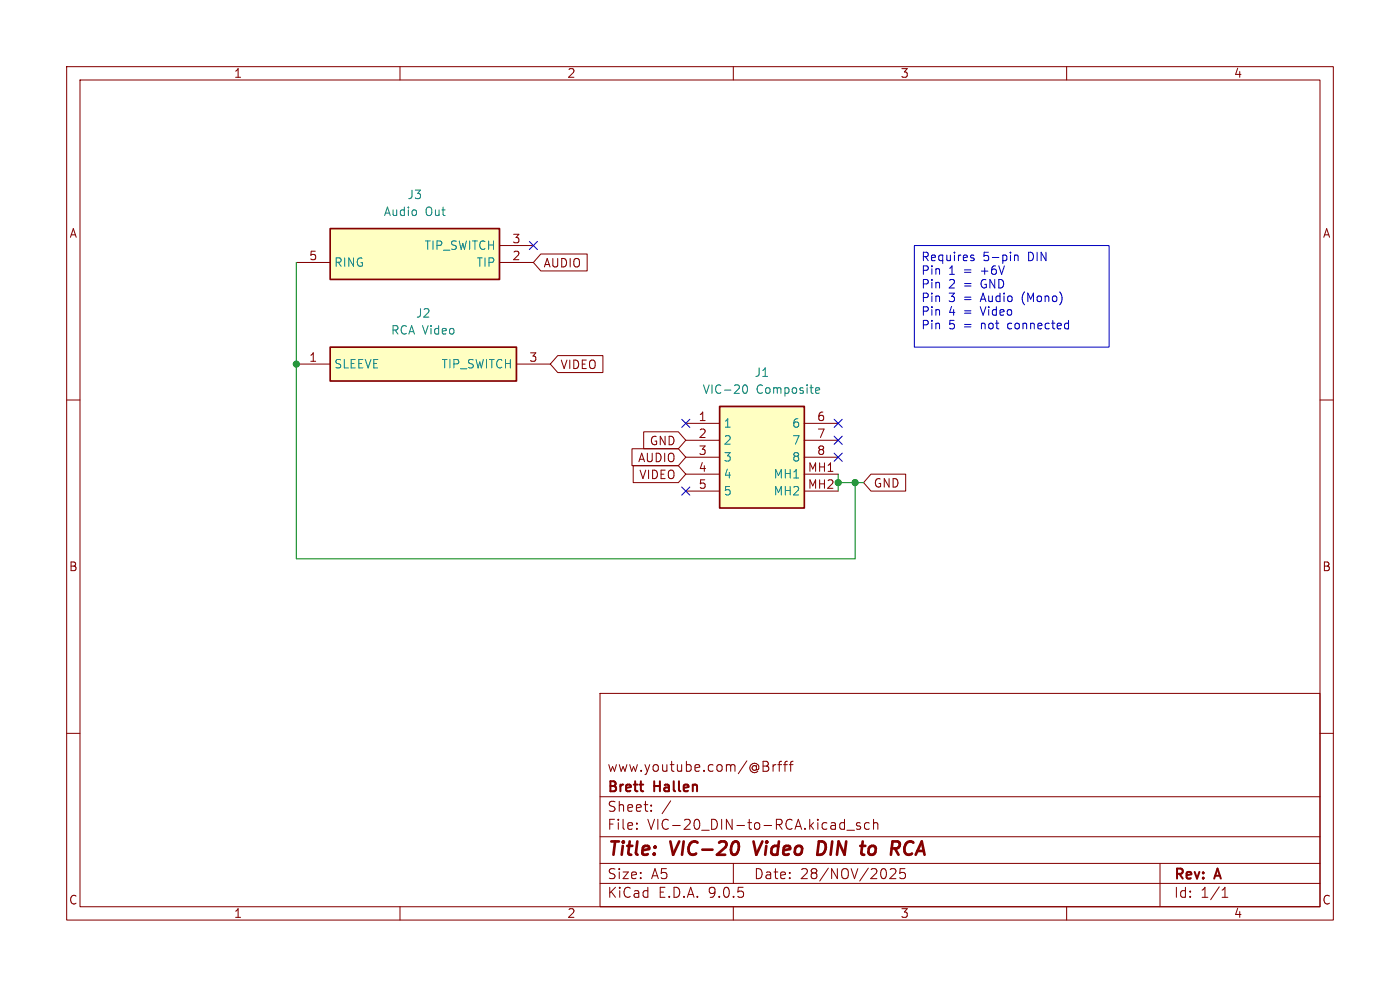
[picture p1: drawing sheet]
(kicad_sch
 (version 20250114)
 (generator "eeschema")
 (generator_version "9.0")
 (paper "A5")
 (title_block
  (title "VIC-20 Video DIN to RCA")
  (date "28/NOV/2025")
  (rev "A")
  (company "Brett Hallen")
  (comment 1 "www.youtube.com/@Brfff"))
 (lib_symbols
  (symbol "Clueless_Engineer:671-0801" (exclude_from_sim no) (in_bom yes) (on_board yes)
   (property "Reference" "J" (at 19.05 7.62 0) (effects (font (size 1.27 1.27)) (justify left top)))
   (property "Value" "671-0801" (at 19.05 5.08 0) (effects (font (size 1.27 1.27)) (justify left top)))
   (property "Footprint" "6710801" (at 19.05 -94.92 0) (effects (font (size 1.27 1.27)) (justify left top) (hide yes)))
   (property "Datasheet" "https://www.mouser.co.uk/datasheet/2/458/deltron-671-0401-4-way-din-socket-data-1859903.pdf" (at 19.05 -194.92 0) (effects (font (size 1.27 1.27)) (justify left top) (hide yes)))
   (property "Description" "Deltron 8 Pole Right Angle Din Socket Socket, 2A, 100 V ac, Lockable" (at 0 0 0) (effects (font (size 1.27 1.27)) (hide yes)))
   (property "Height" "19.5" (at 19.05 -394.92 0) (effects (font (size 1.27 1.27)) (justify left top) (hide yes)))
   (property "element14 Part Number" "" (at 19.05 -494.92 0) (effects (font (size 1.27 1.27)) (justify left top) (hide yes)))
   (property "element14 Price/Stock" "" (at 19.05 -594.92 0) (effects (font (size 1.27 1.27)) (justify left top) (hide yes)))
   (property "Manufacturer_Name" "DELTRON COMPONENTS" (at 19.05 -694.92 0) (effects (font (size 1.27 1.27)) (justify left top) (hide yes)))
   (property "Manufacturer_Part_Number" "671-0801" (at 19.05 -794.92 0) (effects (font (size 1.27 1.27)) (justify left top) (hide yes)))
   (symbol "671-0801_1_1"
    (rectangle (start 5.08 2.54) (end 17.78 -12.7) (stroke (width 0.254) (type default)) (fill (type background)))
    (pin passive line (at 0 0 0) (length 5.08) (name "1" (effects (font (size 1.27 1.27)))) (number "1" (effects (font (size 1.27 1.27)))))
    (pin passive line (at 0 -2.54 0) (length 5.08) (name "2" (effects (font (size 1.27 1.27)))) (number "2" (effects (font (size 1.27 1.27)))))
    (pin passive line (at 0 -5.08 0) (length 5.08) (name "3" (effects (font (size 1.27 1.27)))) (number "3" (effects (font (size 1.27 1.27)))))
    (pin passive line (at 0 -7.62 0) (length 5.08) (name "4" (effects (font (size 1.27 1.27)))) (number "4" (effects (font (size 1.27 1.27)))))
    (pin passive line (at 0 -10.16 0) (length 5.08) (name "5" (effects (font (size 1.27 1.27)))) (number "5" (effects (font (size 1.27 1.27)))))
    (pin passive line (at 22.86 0 180) (length 5.08) (name "6" (effects (font (size 1.27 1.27)))) (number "6" (effects (font (size 1.27 1.27)))))
    (pin passive line (at 22.86 -2.54 180) (length 5.08) (name "7" (effects (font (size 1.27 1.27)))) (number "7" (effects (font (size 1.27 1.27)))))
    (pin passive line (at 22.86 -5.08 180) (length 5.08) (name "8" (effects (font (size 1.27 1.27)))) (number "8" (effects (font (size 1.27 1.27)))))
    (pin passive line (at 22.86 -7.62 180) (length 5.08) (name "MH1" (effects (font (size 1.27 1.27)))) (number "MH1" (effects (font (size 1.27 1.27)))))
    (pin passive line (at 22.86 -10.16 180) (length 5.08) (name "MH2" (effects (font (size 1.27 1.27)))) (number "MH2" (effects (font (size 1.27 1.27))))))
   (embedded_fonts no))
  (symbol "Clueless_Engineer:FC68371" (exclude_from_sim no) (in_bom yes) (on_board yes)
   (property "Reference" "J" (at 34.29 7.62 0) (effects (font (size 1.27 1.27)) (justify left top)))
   (property "Value" "FC68371" (at 34.29 5.08 0) (effects (font (size 1.27 1.27)) (justify left top)))
   (property "Footprint" "Clueless_Engineer:FC68371" (at 34.29 -94.92 0) (effects (font (size 1.27 1.27)) (justify left top) (hide yes)))
   (property "Datasheet" "" (at 34.29 -194.92 0) (effects (font (size 1.27 1.27)) (justify left top) (hide yes)))
   (property "Description" "Socket; RCA; female; angled 90; THT; nickel plated; Marker: black" (at 0 0 0) (effects (font (size 1.27 1.27)) (hide yes)))
   (property "Height" "14" (at 34.29 -394.92 0) (effects (font (size 1.27 1.27)) (justify left top) (hide yes)))
   (property "element14 Part Number" "" (at 34.29 -494.92 0) (effects (font (size 1.27 1.27)) (justify left top) (hide yes)))
   (property "element14 Price/Stock" "" (at 34.29 -594.92 0) (effects (font (size 1.27 1.27)) (justify left top) (hide yes)))
   (property "Manufacturer_Name" "CLIFF ELECTRONIC COMPONENTS" (at 34.29 -694.92 0) (effects (font (size 1.27 1.27)) (justify left top) (hide yes)))
   (property "Manufacturer_Part_Number" "FC68371" (at 34.29 -794.92 0) (effects (font (size 1.27 1.27)) (justify left top) (hide yes)))
   (symbol "FC68371_1_1"
    (rectangle (start 5.08 2.54) (end 33.02 -2.54) (stroke (width 0.254) (type default)) (fill (type background)))
    (pin passive line (at 0 0 0) (length 5.08) (name "SLEEVE" (effects (font (size 1.27 1.27)))) (number "1" (effects (font (size 1.27 1.27)))))
    (pin passive line (at 38.1 0 180) (length 5.08) (name "TIP_SWITCH" (effects (font (size 1.27 1.27)))) (number "3" (effects (font (size 1.27 1.27))))))
   (embedded_fonts no))
  (symbol "Clueless_Engineer:SJ3-350820B-TR" (exclude_from_sim no) (in_bom yes) (on_board yes)
   (property "Reference" "J" (at 31.75 7.62 0) (effects (font (size 1.27 1.27)) (justify left top)))
   (property "Value" "SJ3-350820B-TR" (at 31.75 5.08 0) (effects (font (size 1.27 1.27)) (justify left top)))
   (property "Footprint" "Clueless_Engineer:SJ3350820BTR" (at 31.75 -94.92 0) (effects (font (size 1.27 1.27)) (justify left top) (hide yes)))
   (property "Datasheet" "https://www.sameskydevices.com/product/resource/supplyframepdf/sj3-3508x.pdf" (at 31.75 -194.92 0) (effects (font (size 1.27 1.27)) (justify left top) (hide yes)))
   (property "Description" "3.5 mm Stereo Jack, Through Hole, 2 Conductors, 1 Internal Switches,  Tape & Reel Packaging" (at 0 0 0) (effects (font (size 1.27 1.27)) (hide yes)))
   (property "Height" "5.3" (at 31.75 -394.92 0) (effects (font (size 1.27 1.27)) (justify left top) (hide yes)))
   (property "Mouser Part Number" "179-SJ3-350820B-TR" (at 31.75 -494.92 0) (effects (font (size 1.27 1.27)) (justify left top) (hide yes)))
   (property "Mouser Price/Stock" "https://www.mouser.co.uk/ProductDetail/Same-Sky/SJ3-350820B-TR?qs=IKkN%2F947nfBCsohFK16iQg%3D%3D" (at 31.75 -594.92 0) (effects (font (size 1.27 1.27)) (justify left top) (hide yes)))
   (property "Manufacturer_Name" "Same Sky" (at 31.75 -694.92 0) (effects (font (size 1.27 1.27)) (justify left top) (hide yes)))
   (property "Manufacturer_Part_Number" "SJ3-350820B-TR" (at 31.75 -794.92 0) (effects (font (size 1.27 1.27)) (justify left top) (hide yes)))
   (symbol "SJ3-350820B-TR_1_1"
    (rectangle (start 5.08 2.54) (end 30.48 -5.08) (stroke (width 0.254) (type default)) (fill (type background)))
    (pin passive line (at 0 0 0) (length 5.08) (name "TIP" (effects (font (size 1.27 1.27)))) (number "2" (effects (font (size 1.27 1.27)))))
    (pin passive line (at 0 -2.54 0) (length 5.08) (name "TIP_SWITCH" (effects (font (size 1.27 1.27)))) (number "3" (effects (font (size 1.27 1.27)))))
    (pin passive line (at 35.56 0 180) (length 5.08) (name "RING" (effects (font (size 1.27 1.27)))) (number "5" (effects (font (size 1.27 1.27))))))
   (embedded_fonts no)))
 (text_box "Requires 5-pin DIN\nPin 1 = +6V\nPin 2 = GND\nPin 3 = Audio (Mono)\nPin 4 = Video\nPin 5 = not connected"
  (exclude_from_sim no)
  (at 137.16 36.83 0)
  (size 29.21 15.24)
  (margins 0.9525 0.9525 0.9525 0.9525)
  (stroke (width 0) (type solid))
  (fill (type none))
  (effects (font (size 1.27 1.27)) (justify left top)))
 (junction
  (at 44.45 54.61)
  (diameter 0)
  (color 0 0 0 0))
 (junction
  (at 128.27 72.39)
  (diameter 0)
  (color 0 0 0 0))
 (junction
  (at 125.73 72.39)
  (diameter 0)
  (color 0 0 0 0))
 (no_connect
  (at 102.87 73.66))
 (no_connect
  (at 125.73 63.5))
 (no_connect
  (at 125.73 68.58))
 (no_connect
  (at 80.01 36.83))
 (no_connect
  (at 102.87 63.5))
 (no_connect
  (at 125.73 66.04))
 (wire
  (pts (xy 128.27 72.39) (xy 125.73 72.39))
  (stroke (width 0) (type default)))
 (wire
  (pts (xy 125.73 72.39) (xy 125.73 73.66))
  (stroke (width 0) (type default)))
 (wire
  (pts (xy 125.73 71.12) (xy 125.73 72.39))
  (stroke (width 0) (type default)))
 (wire
  (pts (xy 129.54 72.39) (xy 128.27 72.39))
  (stroke (width 0) (type default)))
 (wire
  (pts (xy 44.45 83.82) (xy 128.27 83.82))
  (stroke (width 0) (type default)))
 (wire
  (pts (xy 44.45 39.37) (xy 44.45 54.61))
  (stroke (width 0) (type default)))
 (wire
  (pts (xy 128.27 83.82) (xy 128.27 72.39))
  (stroke (width 0) (type default)))
 (wire
  (pts (xy 44.45 54.61) (xy 44.45 83.82))
  (stroke (width 0) (type default)))
 (global_label "AUDIO"
  (shape input)
  (at 80.01 39.37 0)
  (fields_autoplaced yes)
  (effects (font (size 1.27 1.27)) (justify left))
  (property "Intersheetrefs" "${INTERSHEET_REFS}" (at 88.6196 39.37 0) (effects (font (size 1.27 1.27)) (justify left) (hide yes))))
 (global_label "GND"
  (shape input)
  (at 102.87 66.04 180)
  (fields_autoplaced yes)
  (effects (font (size 1.27 1.27)) (justify right))
  (property "Intersheetrefs" "${INTERSHEET_REFS}" (at 96.0143 66.04 0) (effects (font (size 1.27 1.27)) (justify right) (hide yes))))
 (global_label "AUDIO"
  (shape input)
  (at 102.87 68.58 180)
  (fields_autoplaced yes)
  (effects (font (size 1.27 1.27)) (justify right))
  (property "Intersheetrefs" "${INTERSHEET_REFS}" (at 94.2604 68.58 0) (effects (font (size 1.27 1.27)) (justify right) (hide yes))))
 (global_label "VIDEO"
  (shape input)
  (at 102.87 71.12 180)
  (fields_autoplaced yes)
  (effects (font (size 1.27 1.27)) (justify right))
  (property "Intersheetrefs" "${INTERSHEET_REFS}" (at 94.4419 71.12 0) (effects (font (size 1.27 1.27)) (justify right) (hide yes))))
 (global_label "VIDEO"
  (shape input)
  (at 82.55 54.61 0)
  (fields_autoplaced yes)
  (effects (font (size 1.27 1.27)) (justify left))
  (property "Intersheetrefs" "${INTERSHEET_REFS}" (at 90.9781 54.61 0) (effects (font (size 1.27 1.27)) (justify left) (hide yes))))
 (global_label "GND"
  (shape input)
  (at 129.54 72.39 0)
  (fields_autoplaced yes)
  (effects (font (size 1.27 1.27)) (justify left))
  (property "Intersheetrefs" "${INTERSHEET_REFS}" (at 136.3957 72.39 0) (effects (font (size 1.27 1.27)) (justify left) (hide yes))))
 (symbol
  (lib_id "Clueless_Engineer:671-0801")
  (at 102.87 63.5 0)
  (unit 1)
  (exclude_from_sim no)
  (in_bom yes)
  (on_board yes)
  (dnp no)
  (fields_autoplaced yes)
  (property "Reference" "J1" (at 114.3 55.88 0) (effects (font (size 1.27 1.27))))
  (property "Value" "VIC-20 Composite" (at 114.3 58.42 0) (effects (font (size 1.27 1.27))))
  (property "Footprint" "Clueless_Engineer:6710801" (at 121.92 158.42 0) (effects (font (size 1.27 1.27)) (justify left top) (hide yes)))
  (property "Datasheet" "https://www.mouser.co.uk/datasheet/2/458/deltron-671-0401-4-way-din-socket-data-1859903.pdf" (at 121.92 258.42 0) (effects (font (size 1.27 1.27)) (justify left top) (hide yes)))
  (property "Description" "Deltron 8 Pole Right Angle Din Socket Socket, 2A, 100 V ac, Lockable" (at 102.87 63.5 0) (effects (font (size 1.27 1.27)) (hide yes)))
  (property "Height" "19.5" (at 121.92 458.42 0) (effects (font (size 1.27 1.27)) (justify left top) (hide yes)))
  (property "element14 Part Number" "" (at 121.92 558.42 0) (effects (font (size 1.27 1.27)) (justify left top) (hide yes)))
  (property "element14 Price/Stock" "" (at 121.92 658.42 0) (effects (font (size 1.27 1.27)) (justify left top) (hide yes)))
  (property "Manufacturer_Name" "DELTRON COMPONENTS" (at 121.92 758.42 0) (effects (font (size 1.27 1.27)) (justify left top) (hide yes)))
  (property "Manufacturer_Part_Number" "671-0801" (at 121.92 858.42 0) (effects (font (size 1.27 1.27)) (justify left top) (hide yes)))
  (pin "3")
  (pin "2")
  (pin "4")
  (pin "5")
  (pin "8")
  (pin "6")
  (pin "7")
  (pin "MH2")
  (pin "MH1")
  (pin "1"))
 (symbol
  (lib_id "Clueless_Engineer:FC68371")
  (at 44.45 54.61 0)
  (unit 1)
  (exclude_from_sim no)
  (in_bom yes)
  (on_board yes)
  (dnp no)
  (fields_autoplaced yes)
  (property "Reference" "J2" (at 63.5 46.99 0) (effects (font (size 1.27 1.27))))
  (property "Value" "RCA Video" (at 63.5 49.53 0) (effects (font (size 1.27 1.27))))
  (property "Footprint" "Clueless_Engineer:FC68371" (at 78.74 149.53 0) (effects (font (size 1.27 1.27)) (justify left top) (hide yes)))
  (property "Datasheet" "" (at 78.74 249.53 0) (effects (font (size 1.27 1.27)) (justify left top) (hide yes)))
  (property "Description" "Socket; RCA; female; angled 90; THT; nickel plated; Marker: black" (at 44.45 54.61 0) (effects (font (size 1.27 1.27)) (hide yes)))
  (property "Height" "14" (at 78.74 449.53 0) (effects (font (size 1.27 1.27)) (justify left top) (hide yes)))
  (property "element14 Part Number" "" (at 78.74 549.53 0) (effects (font (size 1.27 1.27)) (justify left top) (hide yes)))
  (property "element14 Price/Stock" "" (at 78.74 649.53 0) (effects (font (size 1.27 1.27)) (justify left top) (hide yes)))
  (property "Manufacturer_Name" "CLIFF ELECTRONIC COMPONENTS" (at 78.74 749.53 0) (effects (font (size 1.27 1.27)) (justify left top) (hide yes)))
  (property "Manufacturer_Part_Number" "FC68371" (at 78.74 849.53 0) (effects (font (size 1.27 1.27)) (justify left top) (hide yes)))
  (pin "1")
  (pin "3"))
 (symbol
  (lib_id "Clueless_Engineer:SJ3-350820B-TR")
  (at 80.01 39.37 180)
  (unit 1)
  (exclude_from_sim no)
  (in_bom yes)
  (on_board yes)
  (dnp no)
  (fields_autoplaced yes)
  (property "Reference" "J3" (at 62.23 29.21 0) (effects (font (size 1.27 1.27))))
  (property "Value" "Audio Out" (at 62.23 31.75 0) (effects (font (size 1.27 1.27))))
  (property "Footprint" "Clueless_Engineer:SJ3350820BTR" (at 48.26 -55.55 0) (effects (font (size 1.27 1.27)) (justify left top) (hide yes)))
  (property "Datasheet" "https://www.sameskydevices.com/product/resource/supplyframepdf/sj3-3508x.pdf" (at 48.26 -155.55 0) (effects (font (size 1.27 1.27)) (justify left top) (hide yes)))
  (property "Description" "3.5 mm Stereo Jack, Through Hole, 2 Conductors, 1 Internal Switches,  Tape & Reel Packaging" (at 80.01 39.37 0) (effects (font (size 1.27 1.27)) (hide yes)))
  (property "Height" "5.3" (at 48.26 -355.55 0) (effects (font (size 1.27 1.27)) (justify left top) (hide yes)))
  (property "Mouser Part Number" "179-SJ3-350820B-TR" (at 48.26 -455.55 0) (effects (font (size 1.27 1.27)) (justify left top) (hide yes)))
  (property "Mouser Price/Stock" "https://www.mouser.co.uk/ProductDetail/Same-Sky/SJ3-350820B-TR?qs=IKkN%2F947nfBCsohFK16iQg%3D%3D" (at 48.26 -555.55 0) (effects (font (size 1.27 1.27)) (justify left top) (hide yes)))
  (property "Manufacturer_Name" "Same Sky" (at 48.26 -655.55 0) (effects (font (size 1.27 1.27)) (justify left top) (hide yes)))
  (property "Manufacturer_Part_Number" "SJ3-350820B-TR" (at 48.26 -755.55 0) (effects (font (size 1.27 1.27)) (justify left top) (hide yes)))
  (pin "5")
  (pin "3")
  (pin "2"))
 (sheet_instances
  (path ""
   (page "1")))
 (embedded_fonts no))
